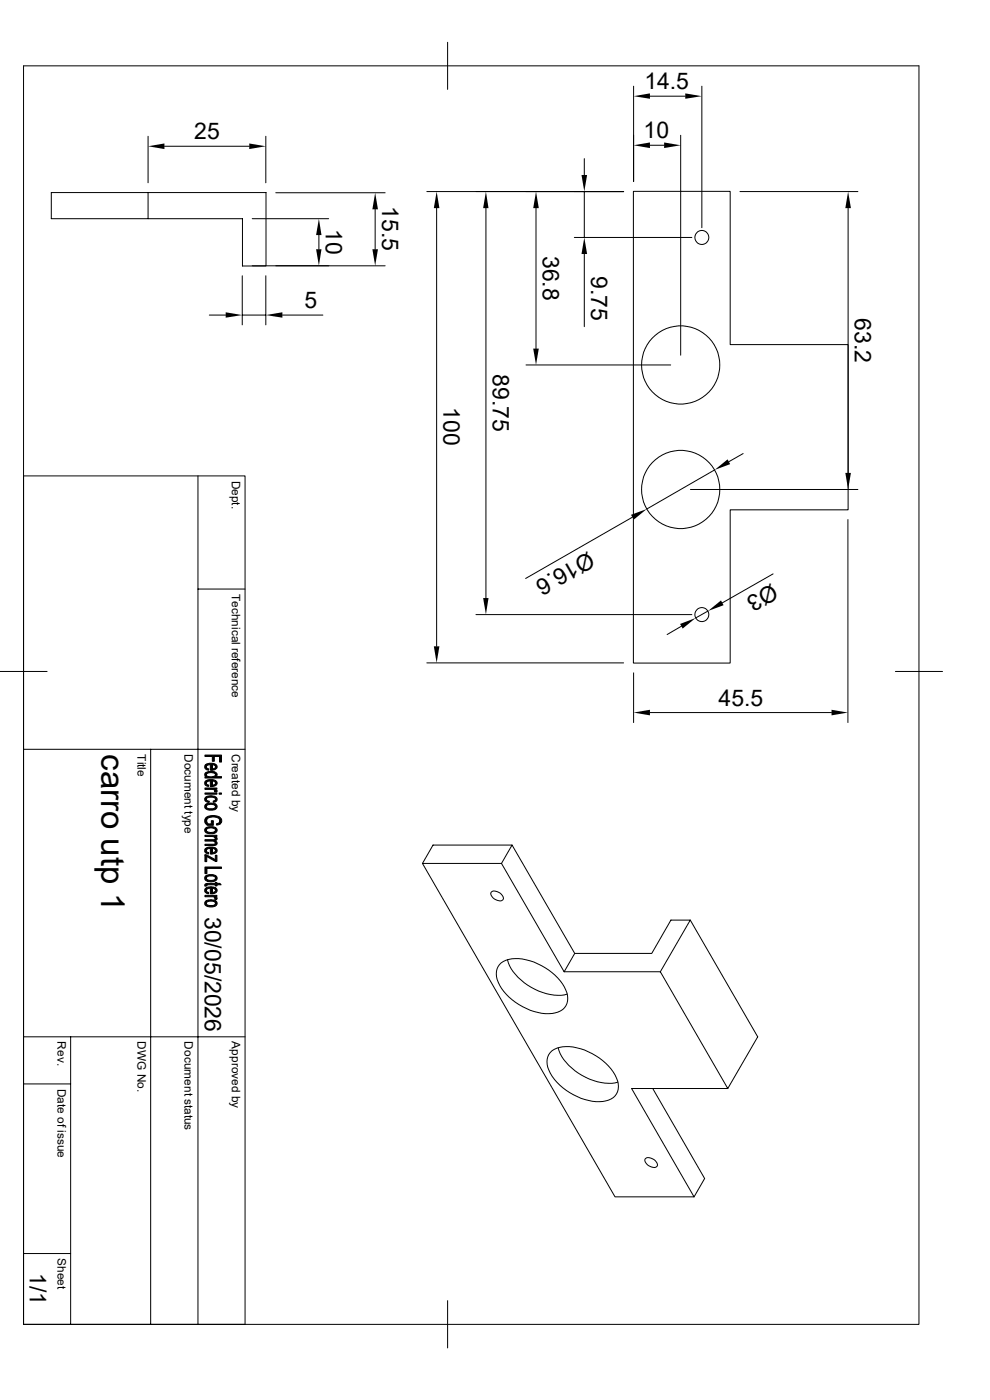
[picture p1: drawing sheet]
<svg xmlns="http://www.w3.org/2000/svg" width="210mm" height="297mm" viewBox="0 0 210 297" stroke-linecap="round" stroke-linejoin="round" font-family="sans-serif">
<g fill="none" stroke="#000" stroke-width=".21">
<path d="M5 14h189.9v267h-189.9zM95 9v10M134.4 18.3v20.2M148.9 18.3v30M31.4 28.9v9.9M34.9 31h18M56.4 28.9v9.9M124 33.7v3.4M137.9 20.4h7.5M137.9 30.8h3M144.4 28.7v46.7M10.9 40.9h45.5v15.5h-5v-10h-40.5z"/>
<path d="M31.4 40.9v5.5M51.4 58.5v10.4M53.5 56.4h28.2M53.5 46.4h16.2M56.4 58.5v10.4M58.5 40.9h23.2M67.6 49.9v3M79.6 44.4v8.5M90.6 40.6h41.7M92.6 44.2v92.9M103.1 44.2v82.7M113.7 44.2v29.8"/>
<path d="M121.8 50.4h25M124 40.6v9.8M124 53.9v15.4M134.4 40.6h20.5v32.5h25v35.1h-25v32.5h-20.5zM157 40.6h25M179.9 44.2v56.1M44.4 66.8h3.5M51.4 66.8h5M59.9 66.8h8.6M111.6 77.4h30.7M151.6 99.7l-14.4 8.3M157.6 96.2l-3 1.8"/>
<path d="M5 101h47v180h-47M42 101v180M134.2 109.7l-22.7 13M146.5 103.8h35.5M179.9 110.2v43.1M42 125h10M101 130.4h45.8M144.6 132.8l-3.1 1.8M150.2 129.6l-2.6 1.5M164 121.8l-10.8 6.1M0 142.5h10M5 159h47"/>
<path d="M32 159v122M90.6 140.6h41.7M134.4 142.7v10.6M137.9 151.2h38.5M189.9 142.5h10M108.6 179.3l13.3 23M89.6 183.2l2.3-3.9h16.7l-2.2 3.9M104.3 189.2a1.77 1.77 0 0 1 2.4 1.6 1.66 1.66 0 0 1-2.3-.6l-.2-.2a.55 .55 0 0 1 .1-.8zM146.4 195.2l-6.3 11 14.3 24.7 6.3-10.9-14.3-24.8h-4.1l-4 7.1h-16.4l-2.2 3.9h20.4M5 220h47M15 220v61M106 204.6a6.3 6.3 0 0 1 6.4-.8 12.1 12.1 0 0 1 7.9 6.9 3.2 3.2 0 0 1-3.2 4.3 12.4 12.4 0 0 1-11.4-6.6 3.5 3.5 0 0 1 .3-3.8z"/>
<path d="M107.7 203.6a11 11 0 0 0 7.4 7l2.5 .5 1.4 .1 1.3-.3M119.7 206.2l-13.3-23h-16.8l40.9 70.7h16.7l-13.2-23h20.4M5 230h10M116.7 223.3a6.3 6.3 0 0 1 6.5-.8 12.1 12.1 0 0 1 7.8 6.8 3.2 3.2 0 0 1-3.1 4.4 12.4 12.4 0 0 1-11.4-6.6 3.5 3.5 0 0 1 .2-3.8zM118.4 222.2a11 11 0 0 0 7.5 7l2.4 .6h1.5l1.3-.2M138.5 230.9l11 19.1-2.3 3.9M137 245.7a1.77 1.77 0 0 1 2.4 1.7 1.66 1.66 0 0 1-2.3-.6l-.2-.3a.55 .55 0 0 1 .1-.8zM5 265.9h10M95 275.9v10.1"/>
<circle cx="148.9" cy="50.4" r="1.49"/>
<circle cx="144.4" cy="77.4" r="8.3"/>
<circle cx="144.4" cy="103.8" r="8.3"/>
<circle cx="148.9" cy="130.4" r="1.49"/>
</g>
<g fill="#000" stroke="#000" stroke-width=".21">
<path d="M43.5 164.1l.3-.2v.9l-.3-.2z" fill-rule="evenodd"/>
<path d="M43.6 162.3l.2-.2v.8l.5 .2-.1 .3a.73 .73 0 0 1-.7-.3 .73 .73 0 0 1 .1-.8z" fill-rule="evenodd"/>
<path d="M43.5 165.8l.3-.2v.7l.5 .3-.1 .2a.72 .72 0 0 1-.7-1z" fill-rule="evenodd"/>
<path d="M43.6 169.2l.2-.2v.8l.6 .2v.2a.69 .69 0 0 1-.8-.2 .69 .69 0 0 1 0-.8z" fill-rule="evenodd"/>
<path d="M43.8 173.4v.8l.3 .5 .7 .1v-.7h.5v1h-1.4l-.2-.2-.3-.5v-.5z" fill-rule="evenodd"/>
<path d="M45.6 177.5l.1 .4z" fill-rule="evenodd"/>
<path d="M43.8 162.1l.6-.2 .9 .1 .4 .1v.6l-.2-.4-.5-.1v1.2h-.4v-1.2l-.6 .1-.2 .4z" fill-rule="evenodd"/>
<path d="M43.8 165.6l.5-.2h1l.4 .2v.5l-.2-.3-.5-.1v1.2h-.4v-1.2l-.6 .1-.2 .4z" fill-rule="evenodd"/>
<path d="M45.2 170l.5-.4v.5l-.4 .1z" fill-rule="evenodd"/>
<path d="M43.8 170.6l.9-.3 .7 .1 .3 .2v.5a1.24 1.24 0 0 0-1.9 0z" fill-rule="evenodd"/>
<path d="M43.8 175.6l.5-.2 1.2 .1 .2 .1v.5a1.24 1.24 0 0 0-1.9 0z" fill-rule="evenodd"/>
<path d="M43.5 178.1h2.1l.1 .7-.2-.3-.3-.1h-1.7z" fill-rule="evenodd"/>
<path d="M43.8 179.9l.5-.2h1l.4 .2v.6l-.2-.4-.5-.1v1.2h-.4v-1.2l-.6 .1-.2 .4z" fill-rule="evenodd"/>
<path d="M43.5 168.2h2.5v.3h-2.5z" fill-rule="evenodd"/>
<path d="M43.5 167.2h2.5v.2h-.4v.4l-.5-.3h-1.6z" fill-rule="evenodd"/>
<path d="M43.5 177.2h2.5v.3h-.4v.2l-.5-.2h-1.6z" fill-rule="evenodd"/>
<path d="M45 162.2v.9h.2l.5-.3v-.7a.68 .68 0 0 1 .3 .9 .68 .68 0 0 1-.8 .4h-.2z" fill-rule="evenodd"/>
<path d="M43.8 163.9l.9-.2a.97 .97 0 0 1 1.3 .8l-.3 .3v-.5a1.29 1.29 0 0 0-1.9 .1z" fill-rule="evenodd"/>
<path d="M45 165.7l.1 .9 .6-.4v-.6a.68 .68 0 0 1 .3 .9 .68 .68 0 0 1-.8 .3l-.2 .1z" fill-rule="evenodd"/>
<path d="M45.6 167.4l.5 .3-.2 .4-.4-.1z" fill-rule="evenodd"/>
<path d="M43.8 169l1.2-.2a.84 .84 0 0 1 1 1l-.3 .3v-.5a1.28 1.28 0 0 0-1.8-.3l-.1 .2z" fill-rule="evenodd"/>
<path d="M43.5 170.8l.3-.2v.5a1.26 1.26 0 0 0 1.7 .3l.2-.2v-.6a.74 .74 0 0 1 .3 .9 .74 .74 0 0 1-.9 .4h-.3a.99 .99 0 0 1-1.4-1z" fill-rule="evenodd"/>
<path d="M43.5 175.8l.3-.2v.5a1.26 1.26 0 0 0 1.7 .3l.2-.3v-.5a.74 .74 0 0 1 .3 .9 .74 .74 0 0 1-.9 .4h-.3a.99 .99 0 0 1-1.4-.8z" fill-rule="evenodd"/>
<path d="M45.7 177.5a.48 .48 0 0 1 .4 .5 .48 .48 0 0 1-.5 .4z" fill-rule="evenodd"/>
<path d="M43.5 179.1h1.9l.3-.2v-.5a.5 .5 0 0 1 .3 .7 .5 .5 0 0 1-.7 .3h-1.8z" fill-rule="evenodd"/>
<path d="M45.9 174.8a.72 .72 0 0 0 .8-.7v.7l-.7 .2z" fill-rule="evenodd"/>
<path d="M46.5 168.2h.5v.3h-.5z" fill-rule="evenodd"/>
<path d="M43.5 160.2h3.5v1.5h-.4v-1.2h-1.1v1h-.5v-1h-1.5z" fill-rule="evenodd"/>
<path d="M43.8 164.5a1.33 1.33 0 0 0 1.9-.2v.5h1.3v.3h-3.5v-.3h.3z" fill-rule="evenodd"/>
<path d="M43.8 173.4l1.1-.4 .9 .1 .8 .2a.9 .9 0 0 1 .1 1.5v-.7a1.58 1.58 0 0 0-2.3-.7l-.4 .3-.2 .5z" fill-rule="evenodd"/>
<path d="M43.5 181.4l.3 .3 .1 1.1h-.4z" fill-rule="evenodd"/>
<path d="M43.5 187.6l.4-.1v.5h-.4z" fill-rule="evenodd"/>
<path d="M43.5 180.1l.3-.2v.7l.5 .3-.1 .3a.76 .76 0 0 1-.7-1.1z" fill-rule="evenodd"/>
<path d="M43.5 188.6l.3-.3v.8l.5 .3-.1 .2a.72 .72 0 0 1-.7-1z" fill-rule="evenodd"/>
<path d="M43.5 181.4h.3l1.9 1v.4l-1.9-1.1z" fill-rule="evenodd"/>
<path d="M43.8 185.8l.6-.3 .9 .1 .4 .2v.5a1.27 1.27 0 0 0-1.8-.2l-.1 .2z" fill-rule="evenodd"/>
<path d="M43.8 188.3l.8-.2 .8 .1 .3 .1v.6l-.2-.3-.5-.2v1.2h-.4v-1.2l-.6 .2-.2 .3z" fill-rule="evenodd"/>
<path d="M43.8 191.1l.8-.2 .8 .1 .3 .1v.5a1.24 1.24 0 0 0-1.9 0z" fill-rule="evenodd"/>
<path d="M45.7 181.4h.3v1.4h-.3z" fill-rule="evenodd"/>
<path d="M43.5 189.9h2.5v.3h-.4v.3l-.4-.3h-1.7z" fill-rule="evenodd"/>
<path d="M45 180l.1 .9 .5-.1 .1-.2v-.7a.68 .68 0 0 1 .3 .9 .68 .68 0 0 1-.8 .3l-.2 .1z" fill-rule="evenodd"/>
<path d="M43.5 185.9l.3-.1v.5a1.25 1.25 0 0 0 1.9 0v-.5a.72 .72 0 0 1 .3 .9 .72 .72 0 0 1-.9 .3h-.7a.79 .79 0 0 1-.8-.2 .79 .79 0 0 1-.1-.9z" fill-rule="evenodd"/>
<path d="M45 188.4v1l.7-.3v-.8a.67 .67 0 0 1 .3 .8 .67 .67 0 0 1-.7 .5h-.3z" fill-rule="evenodd"/>
<path d="M45.6 190.2l.5 .3-.2 .3h-.4z" fill-rule="evenodd"/>
<path d="M43.5 191.3l.3-.2v.5a1.26 1.26 0 0 0 1.7 .4l.2-.3v-.6a.7 .7 0 0 1 .3 .9 .7 .7 0 0 1-.8 .4h-.4a1.05 1.05 0 0 1-1.4-.8z" fill-rule="evenodd"/>
<path d="M43.9 187.5l1.8-.1v-.2h.3v.2h.7l.2 .3h-.9v.3h-.3v-.3h-1.8v.1z" fill-rule="evenodd"/>
<path d="M43.5 183.9h3.5v.3h-3.1v1.1h-.4z" fill-rule="evenodd"/>
</g>
<g fill="#000">
<path d="M134.4 20.4l3.5-.6v1.2zM145.4 19.8l3.5 .6-3.5 .6zM31.4 31l3.5-.6v1.2zM52.9 30.4l3.5 .6-3.5 .6zM123.4 37.1h1.1l-.5 3.5zM134.4 30.8l3.5-.6v1.2zM140.9 30.2l3.5 .6-3.5 .6zM67.6 46.4l.6 3.5h-1.1zM67.1 52.9h1.1l-.6 3.5zM79.6 40.9l.6 3.5h-1.2zM79 52.9h1.2l-.6 3.5zM92.6 40.6l.6 3.6h-1.2z"/>
<path d="M103.1 40.6l.5 3.6h-1.1zM113.7 40.6l.6 3.6h-1.2zM124 50.4l.5 3.5h-1.1zM179.9 40.6l.6 3.6h-1.2zM47.9 66.3l3.5 .5-3.5 .6zM56.4 66.8l3.5-.5v1.1zM113.1 74h1.2l-.6 3.4zM151.6 99.7l2.7-2.2 .6 1zM133.9 109.2l3.3-1.2-2.7 2.2zM179.3 100.3h1.2l-.6 3.5zM92 137.1h1.2l-.6 3.5zM102.5 126.9h1.1l-.5 3.5z"/>
<path d="M144.3 132.4l3.3-1.3-2.8 2.2zM150.2 129.6l2.8-2.2 .5 1zM134.4 151.2l3.5-.6v1.2zM176.4 150.6l3.5 .6-3.5 .6z"/>
</g>
<text font-size="7" x="21.5" y="160" transform="rotate(90 21.5 160)">carro utp 1</text>
<g font-size="4.9">
<text x="136.7" y="18.9">14.5</text>
<text x="41.2" y="29.5">25</text>
<text x="136.5" y="29.4">10</text>
<text x="81.1" y="43.7" transform="rotate(90 81.1 43.7)">15.5</text>
<text x="69.1" y="48.5" transform="rotate(90 69.1 48.5)">10</text>
<text x="115.2" y="54.3" transform="rotate(90 115.2 54.3)">36.8</text>
<text x="125.4" y="58.6" transform="rotate(90 125.4 58.6)">9.75</text>
<text x="64.6" y="65.4">5</text>
<text x="181.4" y="67.5" transform="rotate(90 181.4 67.5)">63.2</text>
<text x="104.5" y="79.4" transform="rotate(90 104.5 79.4)">89.75</text>
<text x="94.1" y="86.4" transform="rotate(90 94.1 86.4)">100</text>
<text x="124.8" y="116.8" transform="rotate(150 124.8 116.8)">Ø16.6</text>
<text x="163.7" y="123.7" transform="rotate(150 163.7 123.7)">Ø3</text>
<text x="152.4" y="149.7">45.5</text>
<text x="43.5" y="194.5" transform="rotate(90 43.5 194.5)">30/05/2026</text>
<text x="6.3" y="270" transform="rotate(90 6.3 270)">1/1</text>
</g>
<g font-size="2.5">
<text x="49.2" y="102" transform="rotate(90 49.2 102)">Dept.</text>
<text x="49.2" y="126" transform="rotate(90 49.2 126)">Technical reference</text>
<text x="29.2" y="160" transform="rotate(90 29.2 160)">Title</text>
<text x="39.2" y="160" transform="rotate(90 39.2 160)">Document type</text>
<text x="49.2" y="160" transform="rotate(90 49.2 160)">Created by</text>
<text x="12.2" y="220.9" transform="rotate(90 12.2 220.9)">Rev.</text>
<text x="29.2" y="220.9" transform="rotate(90 29.2 220.9)">DWG No.</text>
<text x="39.2" y="220.9" transform="rotate(90 39.2 220.9)">Document status</text>
<text x="49.2" y="220.9" transform="rotate(90 49.2 220.9)">Approved by</text>
<text x="12.2" y="231" transform="rotate(90 12.2 231)">Date of issue</text>
<text x="12.2" y="266.9" transform="rotate(90 12.2 266.9)">Sheet</text>
</g>
</svg>
